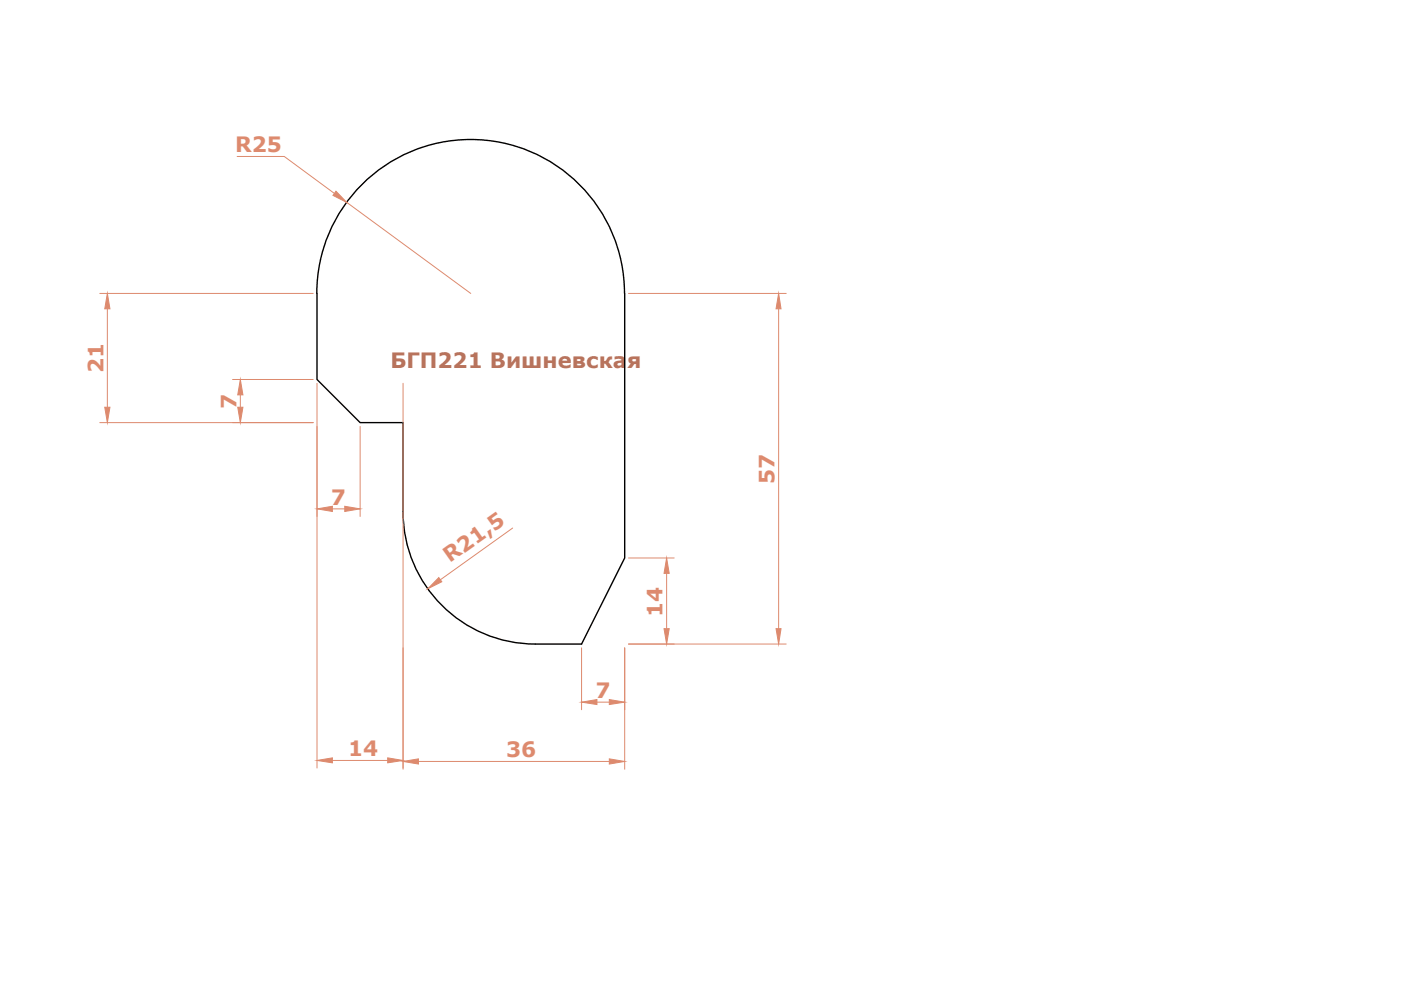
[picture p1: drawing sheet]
<svg xmlns="http://www.w3.org/2000/svg" width="297mm" height="210mm" viewBox="0 0 297 210" stroke-linecap="round" stroke-linejoin="round" font-family="sans-serif">
<path d="M67.2 62.2a32.6 32.6 0 0 1 32.6-32.6 32.6 32.6 0 0 1 32.6 32.6M67.2 62.2v18.3l9.2 9.1h9.1v18.9M132.4 62.2v56.1l-9.1 18.3h-9.8M85.5 108.5a28 28 0 0 0 28 28.1" fill="none" stroke="#000" stroke-width=".3"/>
<g fill="none" stroke="#dd8a6e" stroke-width=".21">
<path d="M50.3 33.2h10l10.6 7.8M73.5 42.9l26.3 19.3M21.2 62.2h45.2M22.8 65.5v20.8M133.3 62.2h33.4M165.1 65.5v67.8M21.2 89.6h45.2M49.3 80.5h17.1M51 83.7v2.6M67.2 81.3v81.5M76.4 90.4v19.1M85.5 81.3v81.8"/>
<path d="M70.5 107.9h2.6M108.7 112l-15.3 10.9M133.3 118.3h9.6M123.3 137.4v13.1M132.4 137.4v25.7M133.3 136.6h33.4M141.3 121.6v11.7M126.6 148.9h2.6M70.5 161.2h11.7M88.7 161.4h40.5"/>
</g>
<g fill="#dd8a6e" stroke="#dd8a6e" stroke-width=".21">
<path d="M71.2 40.5l2.3 2.4-2.9-1.5z"/>
<path d="M93 122.5l.7 .8-3 1.5z"/>
<path d="M141.3 118.3l.6 3.3h-1.1z"/>
<path d="M140.8 133.3h1.1l-.6 3.3z"/>
<path d="M123.3 148.9l3.3-.6v1.1z"/>
<path d="M129.2 148.3l3.2 .6-3.2 .5z"/>
<path d="M73.1 107.3l3.3 .6-3.3 .5z"/>
<path d="M67.2 107.9l3.3-.6v1.1z"/>
<path d="M51 80.5l.5 3.2h-1.1z"/>
<path d="M50.4 86.3h1.1l-.5 3.3z"/>
<path d="M85.5 161.4l3.2-.5v1.1z"/>
<path d="M129.2 160.9l3.2 .5-3.2 .6z"/>
<path d="M22.8 62.2l.5 3.3h-1.1z"/>
<path d="M22.2 86.3h1.1l-.5 3.3z"/>
<path d="M165.1 62.2l.5 3.3h-1.1z"/>
<path d="M164.5 133.3h1.1l-.5 3.3z"/>
<path d="M67.2 161.2l3.3-.5v1z"/>
<path d="M82.2 160.7l3.3 .5-3.3 .5z"/>
</g>
<g font-size="4.5" fill="#dd8a6e">
<text x="49.9" y="32.3">R25</text>
<text x="22" y="79.1" transform="rotate(-90 22 79.1)">21</text>
<text x="50.2" y="86.6" transform="rotate(-90 50.2 86.6)">7</text>
<text x="70.2" y="107.1">7</text>
<text x="164.2" y="102.6" transform="rotate(-90 164.2 102.6)">57</text>
<text x="95.4" y="119.5" transform="rotate(-35 95.4 119.5)">R21,5</text>
<text x="140.5" y="130.8" transform="rotate(-90 140.5 130.8)">14</text>
<text x="126.3" y="148">7</text>
<text x="73.8" y="160.4">14</text>
<text x="107.3" y="160.6">36</text>
</g>
<text font-size="4.5" fill="#b8735c" x="82.8" y="78">БГП221 Вишневская</text>
</svg>
